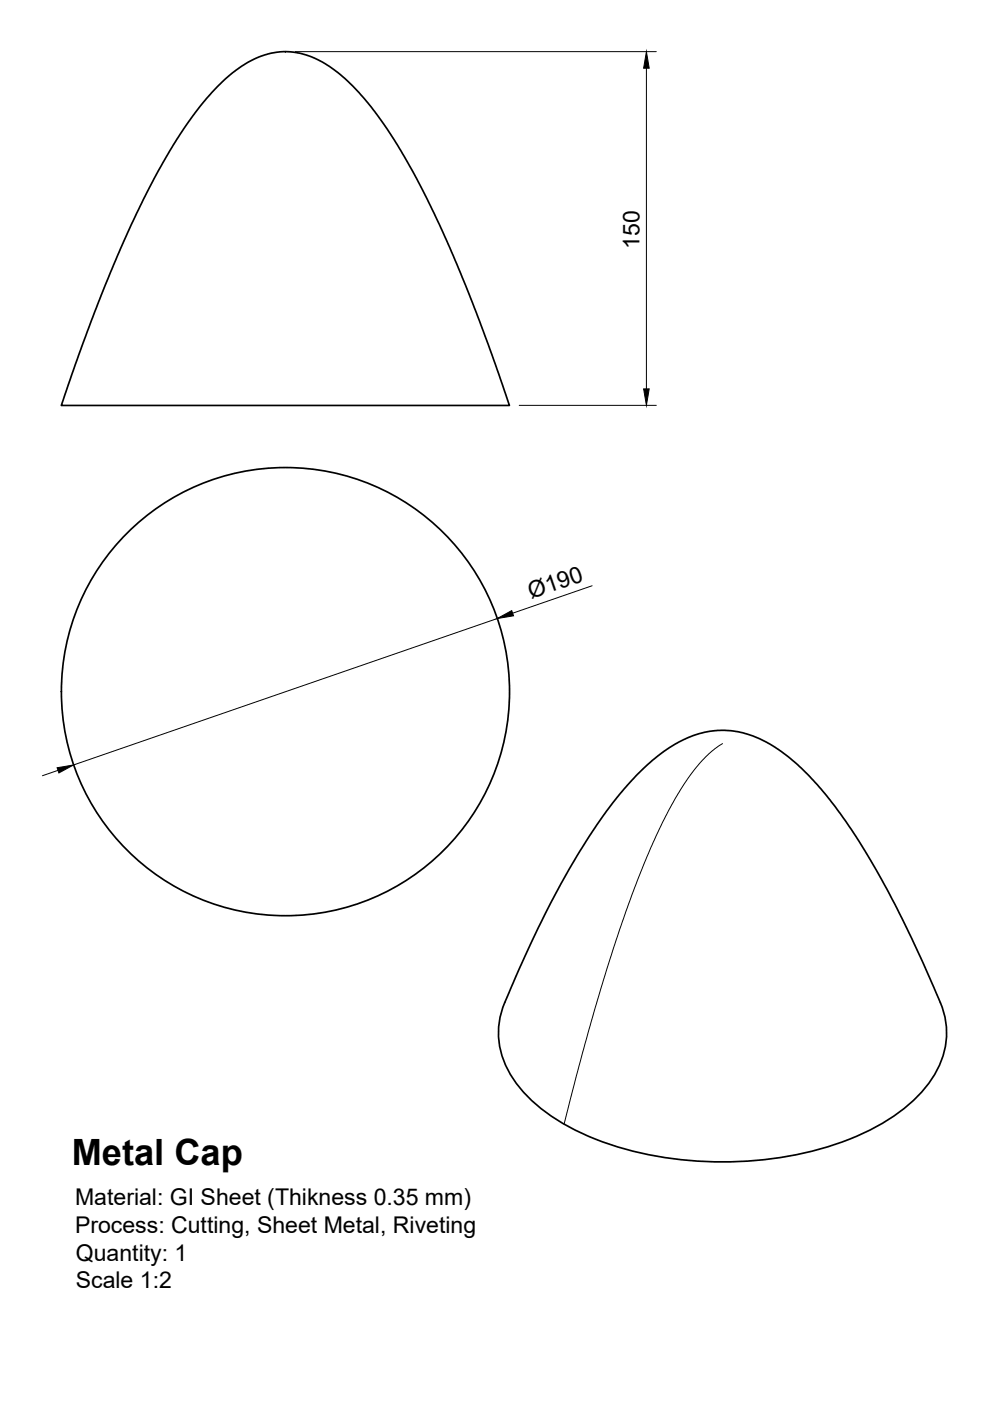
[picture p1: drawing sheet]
<svg xmlns="http://www.w3.org/2000/svg" width="210mm" height="297mm" viewBox="0 0 210 297" stroke-linecap="round" stroke-linejoin="round" font-family="sans-serif">
<!-- layer: Visible -->
<g fill="none" stroke="#000" stroke-width=".36">
<path d="M46 18.4a22.8 22.8 0 0 1 12.3-7.3 16.6 16.6 0 0 1 13 4 60.6 60.6 0 0 1 14.1 17.5l2.2 3.9 3 5.7 5.5 12.1 5.6 13.9 6.3 17.8h-95l5.6-15.8 5.5-14.1 4.9-10.8 2.9-6 2.6-4.8a79.6 79.6 0 0 1 11.5-16.1zM135.2 164.2a30.1 30.1 0 0 1 13.6-8.8 19.9 19.9 0 0 1 17 4.1 67.3 67.3 0 0 1 15.7 17.9 227.8 227.8 0 0 1 18.5 36.8 17.2 17.2 0 0 1-3.5 16.1 40.3 40.3 0 0 1-18.5 12 78 78 0 0 1-51.7-.8 39.2 39.2 0 0 1-16.4-11.2 17.3 17.3 0 0 1-2-19.9l.9-2.1a180.9 180.9 0 0 1 21.2-38.2z"/>
<circle cx="60.5" cy="146.6" r="47.5"/>
</g>
<!-- layer: Visible Narrow -->
<path d="M153.2 157.7a29.5 29.5 0 0 0-9.5 10.6l-3.1 5.8-2.6 5.7-3.4 8.4-3.2 8.8-5.2 16.8-2.7 9.3-3.9 15.2" fill="none" stroke="#000" stroke-width=".21"/>
<!-- layer: Dimensions -->
<path d="M62.6 11h76.5M137.1 14.5v68M110.1 85.9h29M105.4 131.2l-89.8 31M125.5 124.2l-16.8 5.8M12.3 163.3l-3.3 1.2" fill="none" stroke="#000" stroke-width=".21"/>
<path d="M137.1 11l.5 3.5h-1.1zM136.5 82.5h1.1l-.5 3.4zM105.4 131.2l3.1-1.7 .4 1.1zM12.1 162.8l3.5-.6-3.1 1.7z" fill="#000" stroke="#000" stroke-width=".21"/>
<text font-size="7.7" x="15.2" y="247">Metal Cap</text>
<g font-size="4.9">
<text x="135.6" y="52.7" transform="rotate(-90 135.6 52.7)">150</text>
<text x="112.6" y="127" transform="rotate(-19 112.6 127)">Ø190</text>
<text x="15.9" y="255.5">Material: GI Sheet (Thikness 0.35 mm)</text>
<text x="15.9" y="261.4">Process: Cutting, Sheet Metal, Riveting</text>
<text x="16.1" y="267.3">Quantity: 1</text>
<text x="16.1" y="273.2">Scale 1:2</text>
</g>
</svg>
